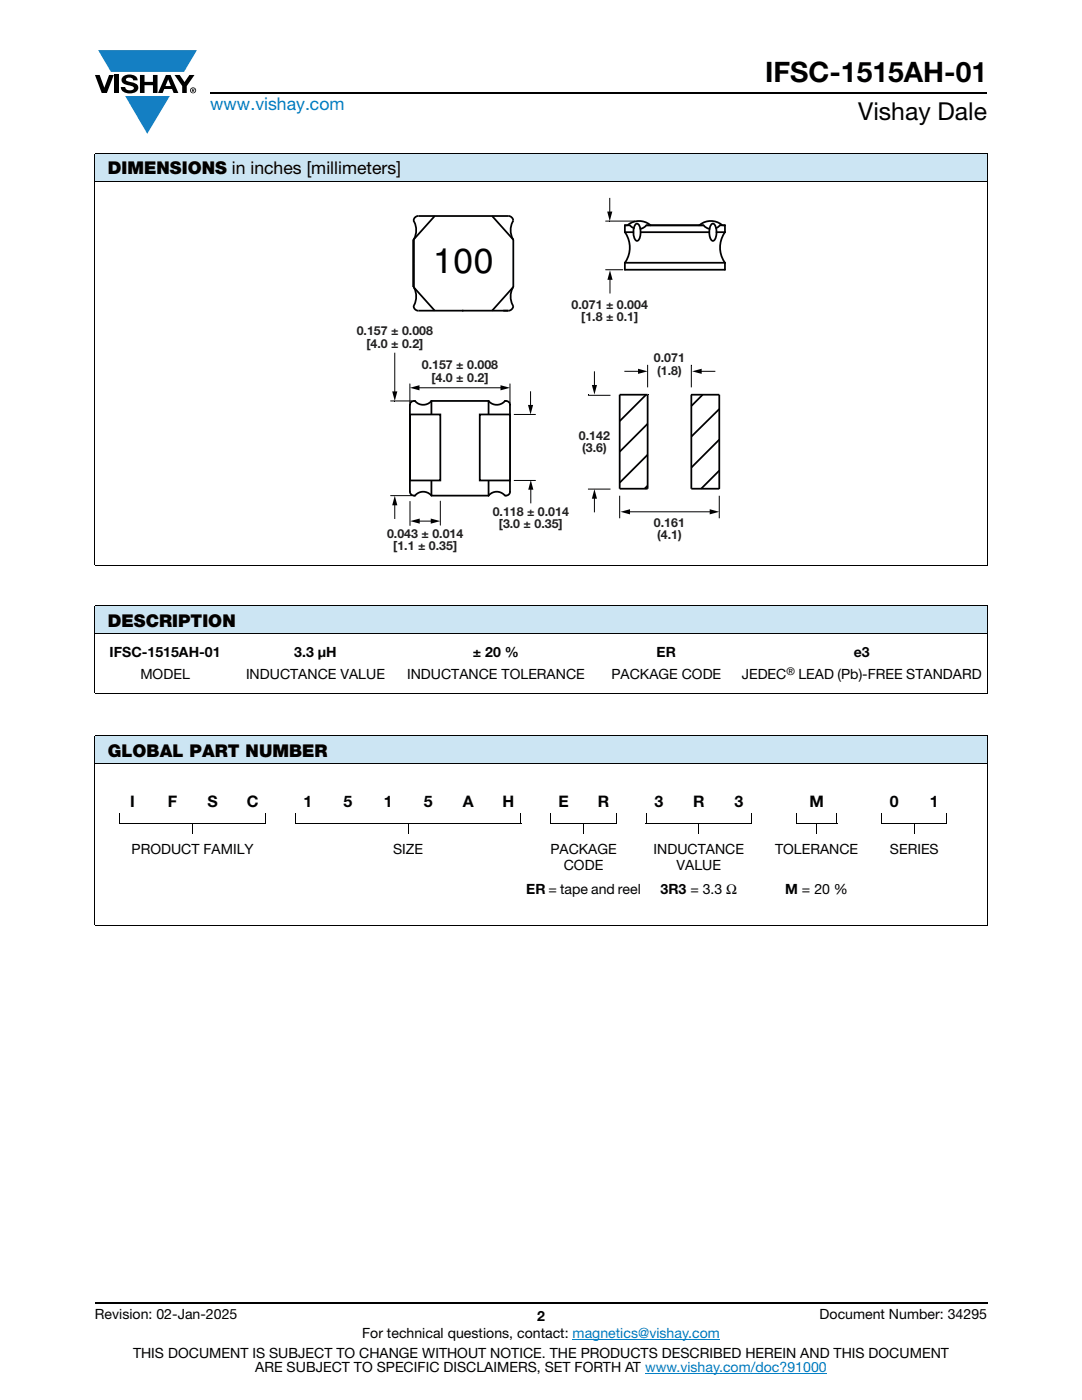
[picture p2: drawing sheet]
<svg xmlns="http://www.w3.org/2000/svg" width="216mm" height="279mm" viewBox="0 0 216 279" stroke-linecap="round" stroke-linejoin="round" font-family="sans-serif">
<g fill="#147fc3">
<path d="M19.6 10h19.7l-2.6 4.3h-1.1h-13.5z"/>
<path d="M25 19.2h8.9l-4.5 7.5z"/>
</g>
<g fill="#000">
<path d="M18.9 15h1l.9 2.5 1-2.5h.9l-1.4 3.6h-1zM22.9 15h.9v3.6h-.9zM24.6 15.3a2.1 2.1 0 0 1 2.8 .3l.1 .4h-.9a.79 .79 0 0 0-.7-.5 .79 .79 0 0 0-.8 .4l.3 .3 1 .2a1.08 1.08 0 0 1 1.2 1 1.08 1.08 0 0 1-1.1 1.2 1.73 1.73 0 0 1-2.4-1.2h.9a.96 .96 0 0 0 .8 .6 .96 .96 0 0 0 .9-.4 1.31 1.31 0 0 0-1.2-.6 1.03 1.03 0 0 1-1.1-.6 1.03 1.03 0 0 1 .2-1.1zM27.9 15h.9v1.3h1.7v-1.3h.9v3.6h-.9v-1.6h-1.7v1.6h-.9zM34.8 15h1.1l.9 1.4 1-1.4h1l-1.5 2.2v1.4h-.9v-1.4z"/>
<path d="M33.6 15.9l.5 1.3h-1.1zM33.1 15l-1.6 3.6h1l.3-.8h1.5l.3 .8h1l-1.6-3.6z"/>
<path d="M38.4 17.8h.2v.2h-.2zM38.3 17.7v.7h.1v-.3l.4 .3-.2-.3 .2-.2-.1-.2z"/>
<path d="M38.1 18a.46 .46 0 0 1 .9 0 .46 .46 0 0 1-.9 0zM37.9 18a.6 .6 0 0 0 1.2 0 .6 .6 0 0 0-1.2 0z"/>
</g>
<path d="M42 18.6h155M18.9 260h178.1" fill="none" stroke="#000" stroke-width=".36"/>
<path d="M114.3 267.3h29.3M128.7 274h36.3" fill="none" stroke="#007ec4" stroke-width=".2"/>
<g fill="#cce5f3">
<path d="M18.9 30.7h178.1v5.5h-178.1z"/>
<path d="M18.9 120.9h178.1v5.5h-178.1z"/>
<path d="M18.9 146.9h178.1v5.5h-178.1z"/>
</g>
<g fill="none" stroke="#000" stroke-width=".2">
<path d="M18.9 30.7h178.1M18.9 36.2h178.1M18.9 30.8v81.9M197 30.8v81.9M18.9 112.8h178.1M18.9 120.9h178.1M18.9 126.4h178.1M18.9 138.4h178.1M18.9 121v17.3M197 121v17.3M18.9 146.9h178.1M18.9 152.4h178.1"/>
<path d="M18.9 147v37.6M197 147v37.6M23.9 164.3h29.1M38.4 164.2v2.1M58.9 164.3h45.1M81.4 164.2v2.1M109.9 164.3h13.1M116.5 164.2v2.1M128.9 164.3h21.1M139.4 164.2v2.1M158.9 164.3h8.1M163 164.2v2.1"/>
<path d="M175.9 164.3h13.1M182.5 164.2v2.1M18.9 184.7h178.1"/>
</g>
<path d="M23.9 162.3h.1v1.9h-.1zM52.9 162.3h.1v1.9h-.1zM58.9 162.3h.1v1.9h-.1zM103.9 162.3h.1v1.9h-.1zM109.9 162.3h.1v1.9h-.1zM122.9 162.3h.1v1.9h-.1zM128.9 162.3h.1v1.9h-.1zM149.9 162.3h.1v1.9h-.1zM158.9 162.3h.1v1.9h-.1zM166.9 162.3h.1v1.9h-.1zM175.9 162.3h.1v1.9h-.1zM188.9 162.3h.1v1.9h-.1z" fill="#000"/>
<path d="M77.9 98.9h4.3M77.9 80h4.3" fill="none" stroke="#000001" stroke-width=".2"/>
<path d="M125 45h-.3v1.3h1.7M125.2 45a3.5 3.5 0 0 1 4.6 0M127.8 46.3h13.7M129.2 45h11M144.7 52.4h-20v1.4" fill="none" stroke="#000001" stroke-width=".35"/>
<path d="M120.8 44.1h5.8M120.8 53.8h3.5" fill="none" stroke="#000001" stroke-width=".2"/>
<path d="M126.9 44.7l.1-.1a1.62 1.62 0 0 1 .8 1.9 1.39 1.39 0 0 1-.7 1.6 2.35 2.35 0 0 1-.5-3z" fill="none" stroke="#000001" stroke-width=".35"/>
<path d="M81.8 76.6v3.8M83.4 77.4h16.8M101.8 76.6v3.8" fill="none" stroke="#000001" stroke-width=".2"/>
<g fill="#000001">
<path d="M81.8 77.4l1.9-.5v1z"/>
<path d="M99.9 76.9l1.9 .5-1.9 .5z"/>
</g>
<g fill="none" stroke="#000001" stroke-width=".35">
<path d="M124.7 45h1l.8 .5M124.7 46.3a5.2 5.2 0 0 1 0 6.1M127.8 45.7l.6-.3 .6-.4h11.4l.5 .4 .7 .3M139.5 45a3.5 3.5 0 0 1 4.7 0M142.1 44.7l.1-.1a1.68 1.68 0 0 1 .8 2l-.3 1.1-.2 .3-.3 .1a2.69 2.69 0 0 1-.1-3.4zM142.9 45.5l.8-.5h1v1.3M143 46.3h1.7M144.7 46.3a5.2 5.2 0 0 0 0 6.1v1.4h-20M86.1 80a2.12 2.12 0 0 1-3.3 0l-.8 .2-.2 .6v17.3a.75 .75 0 0 0 1.2 .7 2.11 2.11 0 0 1 3.1 .1M86.1 80v18.9h11.4M86.1 80h11.4M97.5 80a2.12 2.12 0 0 0 3.3 0h.3a.78 .78 0 0 1 .7 .8v17.3a.73 .73 0 0 1-.4 .7 .73 .73 0 0 1-.8 0 2.1 2.1 0 0 0-3.1 .1"/>
<path d="M97.5 80v18.9"/>
</g>
<g fill="none" stroke="#000001" stroke-width=".35">
<path d="M82.5 57.3l4.2 4.7M86.7 43.1l-4.2 4.7v9.5M98.2 43.1l4.2 4.7M102.4 57.3a3.9 3.9 0 0 0 0 3.9 .98 .98 0 0 1-1 .8h-18.1a.8 .8 0 0 1-.6-1.2 3.7 3.7 0 0 0-.2-3.5M102.4 47.8a3.9 3.9 0 0 1 0-3.9 .98 .98 0 0 0-1-.8h-18.1a.82 .82 0 0 0-.6 1.2 3.6 3.6 0 0 1-.2 3.5v4.8M102.4 47.8v9.5M102.4 57.3l-4.2 4.7M123.7 78.8h5.5v18.7h-5.5zM128.9 78.8l-5.2 5.2M137.9 78.8h5.6v18.7h-5.6zM140.2 78.8l-2.3 2.2M129.2 96.9l-.6 .6"/>
<path d="M129.2 84.6l-5.5 5.6M129.2 90.8l-5.5 5.5M143.5 93.9l-3.6 3.6M143.5 81.6l-5.6 5.5M143.5 87.7l-5.6 5.6"/>
</g>
<path d="M124.6 74.1h3.1M129.2 72.8v4.5M137.9 72.8v4.5" fill="none" stroke="#000001" stroke-width=".2"/>
<g fill="#000001">
<path d="M127.3 73.6l1.9 .5-1.9 .5z"/>
<path d="M129.3 78.8h.1z"/>
<path d="M138 78.8h.1z"/>
<path d="M138 72.8l.1 .1z"/>
<path d="M123.7 97.5l.1 .1z"/>
<path d="M143.6 97.5l.1 .1z"/>
<path d="M123.7 78.8h.1z"/>
</g>
<path d="M139.7 74.1h3" fill="none" stroke="#000001" stroke-width=".2"/>
<path d="M138.1 74.1l1.9-.5v1z" fill="#000001"/>
<path d="M117.3 78.9h4.5M117.3 97.6h4.5M118.6 99.2v3" fill="none" stroke="#000001" stroke-width=".2"/>
<g fill="#000001">
<path d="M118.6 97.6l.5 1.9h-1z"/>
<path d="M117.3 78.7l.1 .1z"/>
</g>
<path d="M118.6 74.1v3.1" fill="none" stroke="#000001" stroke-width=".2"/>
<path d="M118.1 76.8h1l-.5 1.9z" fill="#000001"/>
<path d="M123.6 98.9v4.5M143.5 98.9v4.5M125.4 102.1h16.6" fill="none" stroke="#000001" stroke-width=".2"/>
<g fill="#000001">
<path d="M141.6 101.6l1.9 .5-1.9 .6z"/>
<path d="M123.8 102.1l1.9-.5v1.1z"/>
</g>
<path d="M81.8 82.7h6.1v13.2h-6.1z" fill="#fff"/>
<path d="M81.8 82.7h6.1v13.2h-6.1z" fill="none" stroke="#000001" stroke-width=".35"/>
<path d="M95.7 82.7h6.1v13.2h-6.1z" fill="#fff"/>
<path d="M95.7 82.7h6.1v13.2h-6.1z" fill="none" stroke="#000001" stroke-width=".35"/>
<path d="M81.8 100.1v4.8M83.4 104h2.9M87.9 100v4.8" fill="none" stroke="#000001" stroke-width=".2"/>
<g fill="#000001">
<path d="M81.8 104l2-.5v1z"/>
<path d="M86 103.5l1.9 .5-1.9 .5z"/>
</g>
<path d="M102.6 95.9h4.2M102.6 82.7h4.2M105.9 97.4v3.1" fill="none" stroke="#000001" stroke-width=".2"/>
<path d="M105.9 95.8l.5 1.9h-1z" fill="#000001"/>
<path d="M105.9 78.1v3.1" fill="none" stroke="#000001" stroke-width=".2"/>
<path d="M105.4 80.8h1l-.5 1.9z" fill="#000001"/>
<path d="M78.8 70.4v8.1" fill="none" stroke="#000001" stroke-width=".2"/>
<path d="M78.3 78.1h1l-.5 1.9z" fill="#000001"/>
<path d="M78.8 100.5v3.1" fill="none" stroke="#000001" stroke-width=".2"/>
<path d="M78.8 98.9l.5 1.9h-1z" fill="#000001"/>
<path d="M121.7 55.5v3.1" fill="none" stroke="#000001" stroke-width=".2"/>
<path d="M121.7 53.9l.5 1.9h-1z" fill="#000001"/>
<path d="M121.7 39.5v3.1" fill="none" stroke="#000001" stroke-width=".2"/>
<path d="M121.2 42.2h1l-.5 1.9z" fill="#000001"/>
<text font-size="7" fill="#000001" x="86.5" y="54.5">100</text>
<text font-size="5.6" x="152.7" y="16.4">IFSC-1515AH-01</text>
<text font-size="4.9" x="171.3" y="24">Vishay Dale</text>
<text font-size="3.5" fill="#007ec4" x="42" y="21.9">www.vishay.com</text>
<g font-size="3.5">
<text x="21.5" y="34.8">DIMENSIONS in inches [millimeters]</text>
<text x="21.5" y="125">DESCRIPTION</text>
<text x="21.5" y="151">GLOBAL PART NUMBER</text>
</g>
<g font-size="3.2">
<text x="26" y="161">I</text>
<text x="33.5" y="161">F</text>
<text x="41.4" y="161">S</text>
<text x="49.3" y="161">C</text>
<text x="60.6" y="161">1</text>
<text x="68.6" y="161">5</text>
<text x="76.6" y="161">1</text>
<text x="84.6" y="161">5</text>
<text x="92.4" y="161">A</text>
<text x="100.3" y="161">H</text>
<text x="111.4" y="161">E</text>
<text x="119.3" y="161">R</text>
<text x="130.6" y="161">3</text>
<text x="138.3" y="161">R</text>
<text x="146.6" y="161">3</text>
<text x="161.5" y="161">M</text>
<text x="177.6" y="161">0</text>
<text x="185.6" y="161">1</text>
</g>
<g font-size="2.8">
<text x="21.9" y="131.1">IFSC-1515AH-01</text>
<text x="58.7" y="131.1">3.3 μH</text>
<text x="94.3" y="131.1">± 20 %</text>
<text x="131" y="131.1">ER</text>
<text x="170.3" y="131.1">e3</text>
<text x="28" y="135.5">MODEL</text>
<text x="49.1" y="135.5">INDUCTANCE VALUE</text>
<text x="81.2" y="135.5">INDUCTANCE TOLERANCE</text>
<text x="122" y="135.5">PACKAGE CODE</text>
<text x="148" y="135.5">JEDEC</text>
<text x="159.3" y="135.5">LEAD (Pb)-FREE STANDARD</text>
<text x="26.2" y="170.4">PRODUCT FAMILY</text>
<text x="78.4" y="170.4">SIZE</text>
<text x="109.8" y="170.4">PACKAGE</text>
<text x="112.5" y="173.6">CODE</text>
<text x="130.4" y="170.4">INDUCTANCE</text>
<text x="135" y="173.6">VALUE</text>
<text x="154.6" y="170.4">TOLERANCE</text>
<text x="177.6" y="170.4">SERIES</text>
<text x="105" y="178.4">ER = tape and reel</text>
<text x="131.8" y="178.4">3R3 = 3.3 Ω</text>
<text x="156.7" y="178.4">M = 20 %</text>
<text x="18.9" y="263.3">Revision: 02-Jan-2025</text>
<text x="107.2" y="263.6">2</text>
<text x="163.6" y="263.3">Document Number: 34295</text>
<text x="72.3" y="267.1">For technical questions, contact: magnetics@vishay.com</text>
<text x="26.5" y="271">THIS DOCUMENT IS SUBJECT TO CHANGE WITHOUT NOTICE. THE PRODUCTS DESCRIBED HEREIN AND THIS DOCUMENT</text>
<text x="50.9" y="273.8">ARE SUBJECT TO SPECIFIC DISCLAIMERS, SET FORTH AT www.vishay.com/doc?91000</text>
</g>
<g font-size="2.5" fill="#231f20">
<text x="114.1" y="61.7">0.071 ± 0.004</text>
<text x="116" y="64.1">[1.8 ± 0.1]</text>
<text x="71.2" y="66.9">0.157 ± 0.008</text>
<text x="73.1" y="69.4">[4.0 ± 0.2]</text>
<text x="84.2" y="73.7">0.157 ± 0.008</text>
<text x="86.1" y="76.2">[4.0 ± 0.2]</text>
<text x="130.5" y="72.3">0.071</text>
<text x="131.1" y="74.8">(1.8)</text>
<text x="115.5" y="87.8">0.142</text>
<text x="116.2" y="90.2">(3.6)</text>
<text x="77.2" y="107.4">0.043 ± 0.014</text>
<text x="98.3" y="103">0.118 ± 0.014</text>
<text x="99.5" y="105.5">[3.0 ± 0.35]</text>
<text x="130.5" y="105.2">0.161</text>
<text x="131.1" y="107.7">(4.1)</text>
<text x="78.5" y="109.8">[1.1 ± 0.35]</text>
</g>
<text font-size="2.1" x="157" y="134.7">®</text>
</svg>
